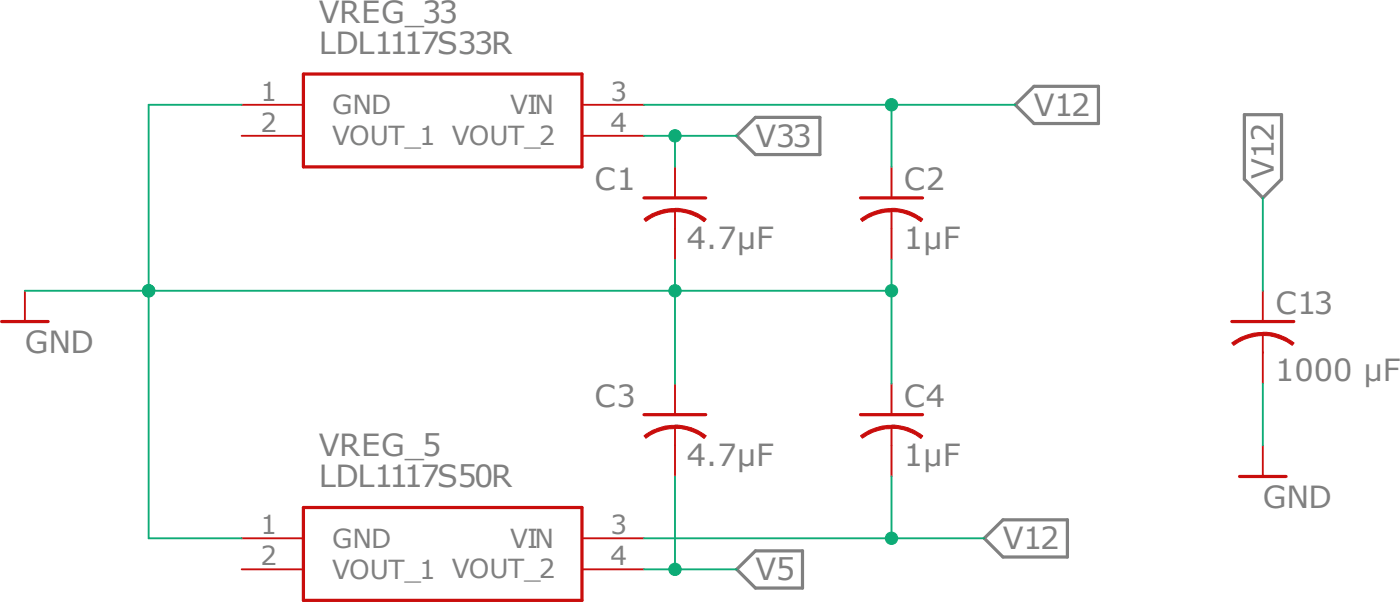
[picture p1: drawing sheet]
<svg xmlns="http://www.w3.org/2000/svg" width="222mm" height="95mm" viewBox="0 0 222 95" stroke-linecap="round" stroke-linejoin="round" font-family="sans-serif">
<path d="M160.8 16.6l2.9-2.9h10.3v5.8h-10.3zM197.1 18.1h5.8v10.2l-2.9 3-2.9-3zM116.7 21.5l2.9-2.9h10.2v5.9h-10.2zM116.7 90.1l2.9-3h7.5v5.9h-7.5zM155.9 85.2l2.9-3h10.2v5.9h-10.2z" fill="none" stroke="#808080" stroke-width=".51"/>
<path d="M48.1 11.7h44.1v14.7h-44.1zM102 31.3h9.8M136.3 31.3h9.8M.3 50.9h7.3M195.1 50.9h9.8M102 65.6h9.8M136.3 65.6h9.8M196.3 75.4h7.4M48.1 80.3h44.1v14.7h-44.1z" fill="none" stroke="#c90d0c" stroke-width=".51"/>
<g fill="none" stroke="#c90d0c" stroke-width=".3">
<path d="M38.3 16.6h9.8M92.2 16.6h9.8M38.3 21.5h9.8M92.2 21.5h9.8M106.9 26.4v4.9M106.9 33.3v7.8M141.2 26.4v4.9M141.2 33.3v7.8M3.9 46v4.9M200 46v4.9M200 52.9v7.8M106.9 60.7v4.9"/>
<path d="M106.9 67.5v7.9M141.2 60.7v4.9M141.2 67.5v7.9M200 70.5v4.9M38.3 85.2h9.8M38.3 90.1h9.8M92.2 85.2h9.8M92.2 90.1h9.8"/>
</g>
<g fill="#c90d0c" stroke="#c90d0c" stroke-width=".16">
<path d="M141.2 67.3a7.9 7.9 0 0 1 4.9 1.6l-.3 .5a7.6 7.6 0 0 0-4.6-1.6z" fill-rule="evenodd"/>
<path d="M136.3 68.9a8.2 8.2 0 0 1 4.9-1.6v.5a7.8 7.8 0 0 0-4.6 1.5z" fill-rule="evenodd"/>
<path d="M141.2 33a7.9 7.9 0 0 1 4.9 1.7l-.3 .4a7.6 7.6 0 0 0-4.6-1.6z" fill-rule="evenodd"/>
<path d="M136.3 34.7a8.2 8.2 0 0 1 4.9-1.7v.5a7.8 7.8 0 0 0-4.6 1.5z" fill-rule="evenodd"/>
<path d="M106.9 33a7.9 7.9 0 0 1 4.9 1.7l-.3 .4a7.3 7.3 0 0 0-4.6-1.6z" fill-rule="evenodd"/>
<path d="M102 34.7a7.9 7.9 0 0 1 4.9-1.7v.5a7.6 7.6 0 0 0-4.6 1.5z" fill-rule="evenodd"/>
<path d="M106.9 67.3a7.9 7.9 0 0 1 4.9 1.6l-.3 .5a7.3 7.3 0 0 0-4.6-1.6z" fill-rule="evenodd"/>
<path d="M102 68.9a7.9 7.9 0 0 1 4.9-1.6v.5a7.6 7.6 0 0 0-4.6 1.5z" fill-rule="evenodd"/>
<path d="M200 52.6a7.9 7.9 0 0 1 4.9 1.7l-.3 .3a8 8 0 0 0-4.6-1.5z" fill-rule="evenodd"/>
<path d="M195.1 54.3a8.2 8.2 0 0 1 4.9-1.7v.5a8.4 8.4 0 0 0-4.6 1.5z" fill-rule="evenodd"/>
</g>
<g fill="none" stroke="#0dab76" stroke-width=".3">
<path d="M38.3 16.6h-14.8v68.6h14.8M102 16.6h58.8M141.2 16.6v9.8M102 21.5h14.7M106.9 21.5v4.9M200 31.3v14.7M3.9 46h137.3M106.9 41.1v19.6M141.2 41.1v19.6M106.9 75.4v14.7M141.2 75.4v9.8M200 60.7v9.8"/>
<path d="M102 85.2h53.9M102 90.1h14.7"/>
</g>
<g fill="#0dab76" stroke="#0dab76" stroke-width=".16">
<circle cx="23.5" cy="46" r=".98"/>
<circle cx="141.2" cy="46" r=".98"/>
<circle cx="106.9" cy="46" r=".98"/>
<circle cx="141.2" cy="16.6" r=".98"/>
<circle cx="141.2" cy="85.2" r=".98"/>
<circle cx="106.9" cy="21.5" r=".98"/>
<circle cx="106.9" cy="90.1" r=".98"/>
</g>
<g font-size="4.8" fill="#808080">
<text x="50.5" y="3.6">VREG_33</text>
<text x="50.5" y="8.5">LDL1117S33R</text>
<text x="119.6" y="23.2">V33</text>
<text x="163.7" y="18.3">V12</text>
<text x="201.7" y="28.3" transform="rotate(-90 201.7 28.3)">V12</text>
<text x="94.2" y="30.1">C1</text>
<text x="143.1" y="30.1">C2</text>
<text x="108.8" y="39.3">4.7µF</text>
<text x="143.2" y="39.3">1µF</text>
<text x="202" y="49.6">C13</text>
<text x="3.9" y="55.8">GND</text>
<text x="94.2" y="64.4">C3</text>
<text x="143.1" y="64.4">C4</text>
<text x="201.9" y="60.3">1000 µF</text>
<text x="50.5" y="77.1">LDL1117S50R</text>
<text x="50.5" y="72.2">VREG_5</text>
<text x="108.8" y="73.7">4.7µF</text>
<text x="143.2" y="73.7">1µF</text>
<text x="200" y="80.3">GND</text>
<text x="158.8" y="86.9">V12</text>
<text x="119.6" y="91.8">V5</text>
</g>
<g font-size="4.1" fill="#808080">
<text x="41.2" y="15.9">1</text>
<text x="96.7" y="15.9">3</text>
<text x="41.2" y="20.8">2</text>
<text x="52.6" y="18.1">GND</text>
<text x="52.6" y="23">VOUT_1 VOUT_2</text>
<text x="80.8" y="18.1">VIN</text>
<text x="96.7" y="20.8">4</text>
<text x="41.2" y="84.5">1</text>
<text x="41.2" y="89.4">2</text>
<text x="52.6" y="86.6">GND</text>
<text x="80.8" y="86.6">VIN</text>
<text x="96.7" y="84.5">3</text>
<text x="96.7" y="89.4">4</text>
<text x="52.6" y="91.6">VOUT_1 VOUT_2</text>
</g>
</svg>
